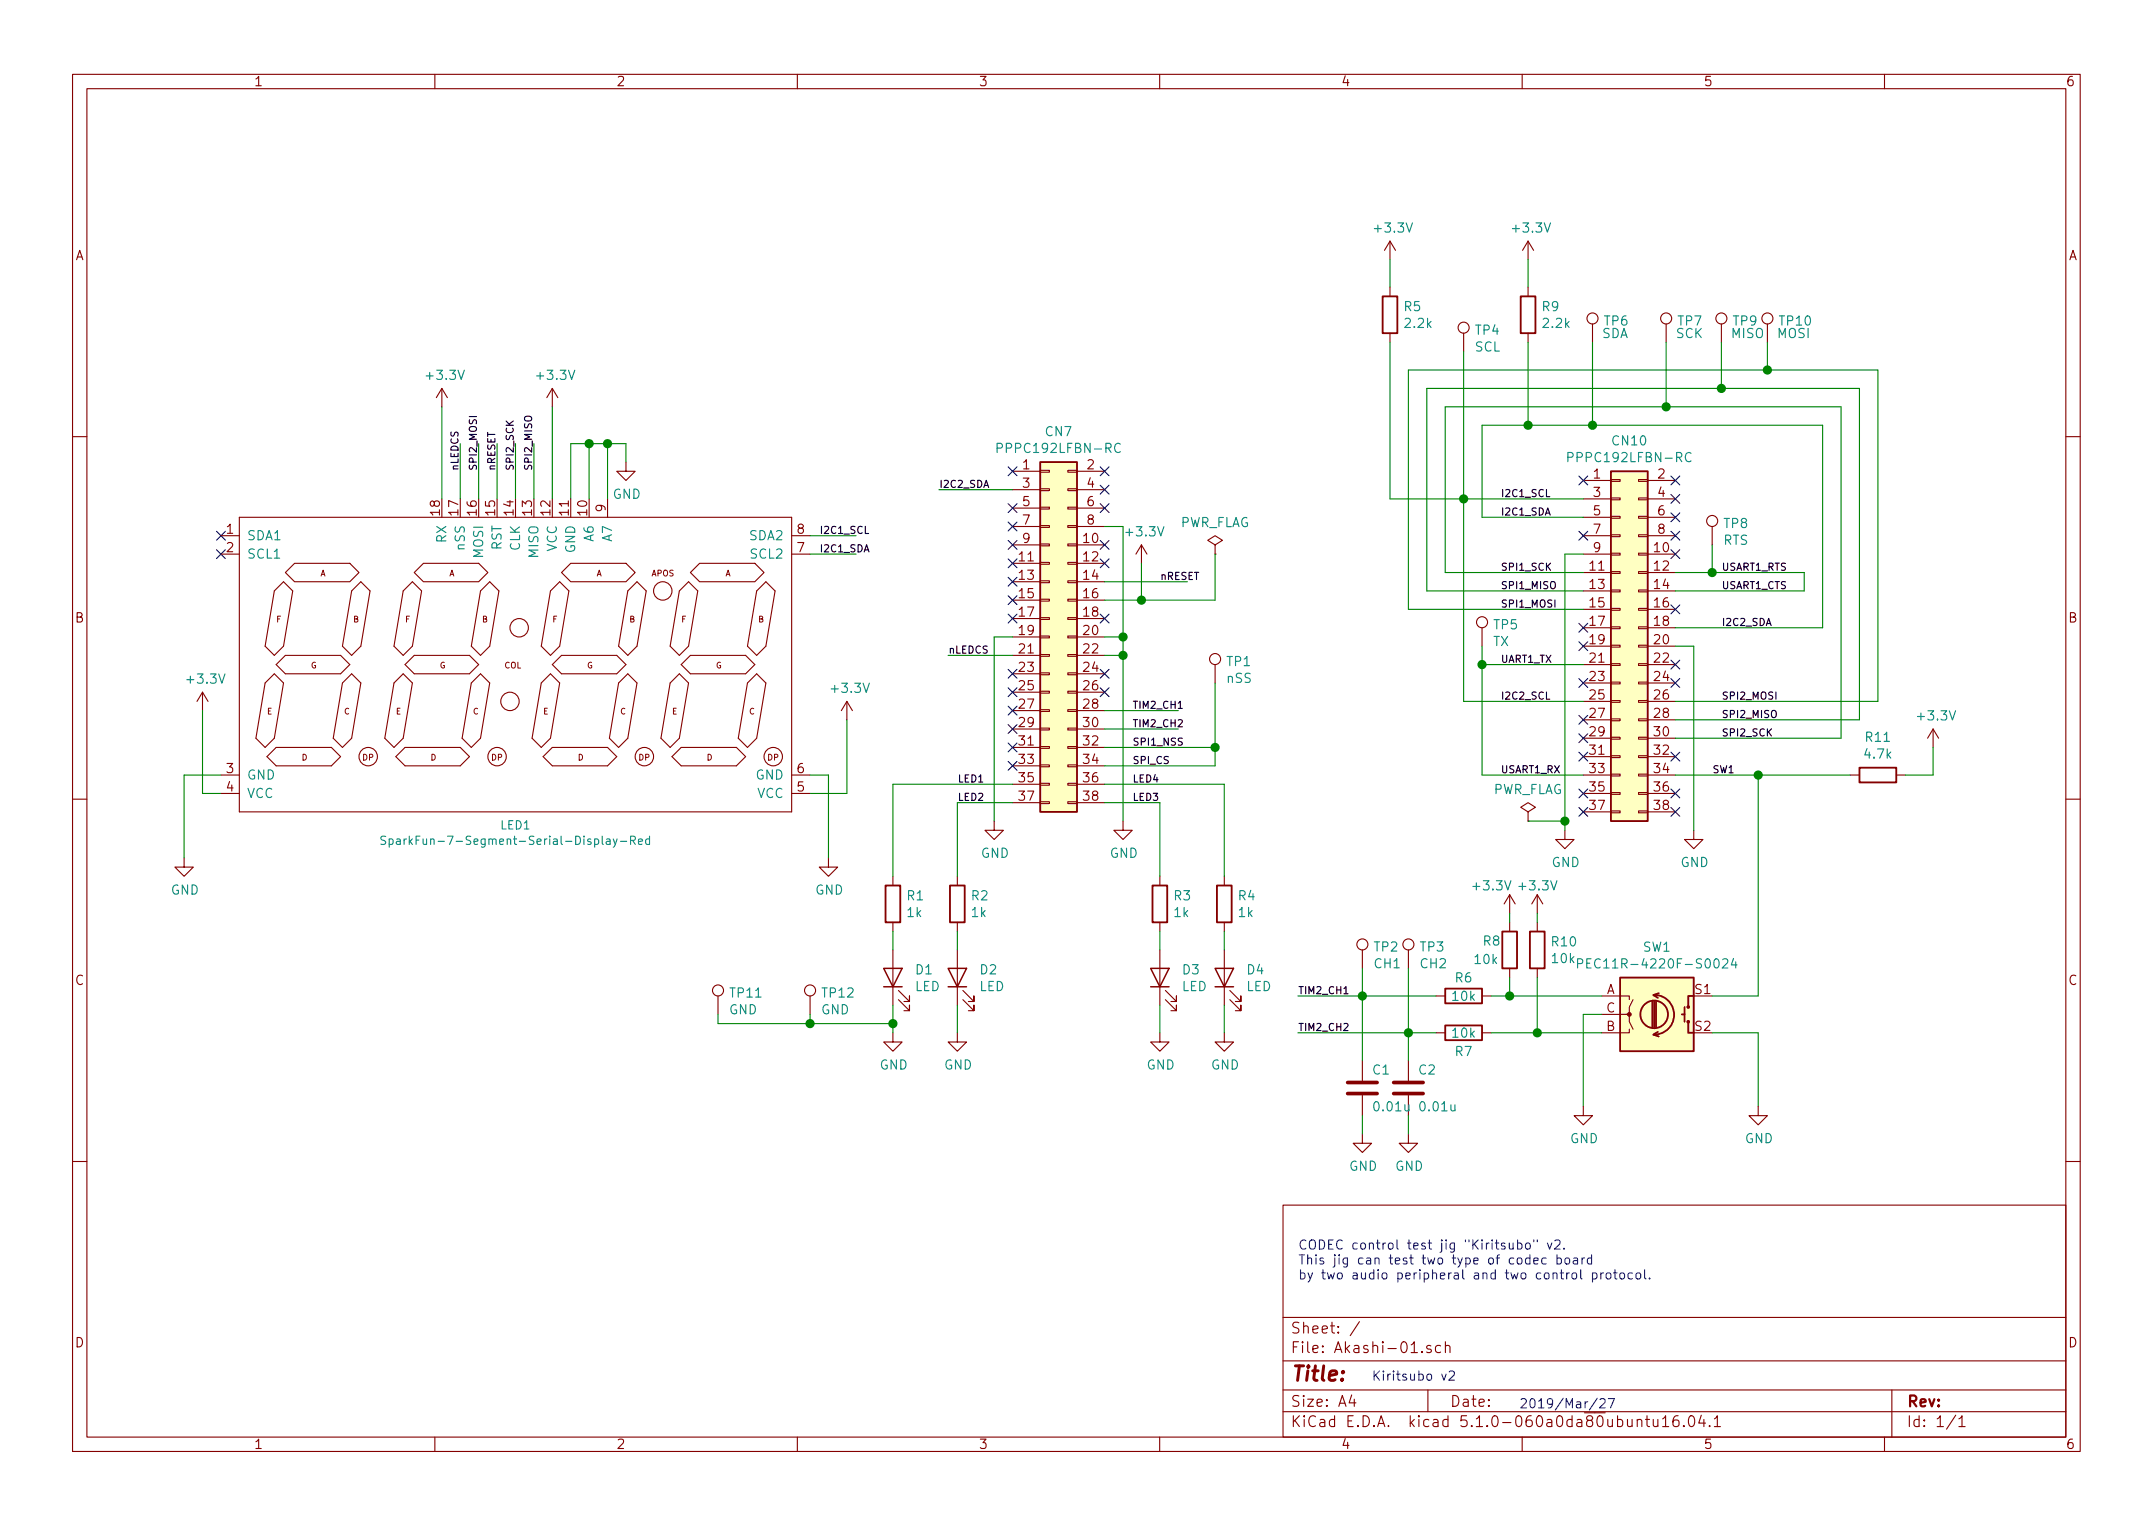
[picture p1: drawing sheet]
EESchema Schematic File Version 4
LIBS:Akashi-01-cache
EELAYER 29 0
EELAYER END
$Descr A4 11693 8268
encoding utf-8
Sheet 1 1
Title ""
Date ""
Rev ""
Comp ""
Comment1 ""
Comment2 ""
Comment3 ""
Comment4 ""
$EndDescr
$Comp
L Connector_Generic:Conn_02x19_Odd_Even CN7
U 1 1
P 5700 3450
F 0 "CN7" H 5750 4567 50  0000 C CNN
F 1 "PPPC192LFBN-RC" H 5750 4476 50  0000 C CNN
F 2 "Connector_PinSocket_2.54mm:PinSocket_2x19_P2.54mm_Vertical" H 5700 3450 50  0001 C CNN
F 3 "https://www.digikey.jp/product-detail/ja/sullins-connector-solutions/PPPC192LFBN-RC/S7122-ND/810258" H 5700 3450 50  0001 C CNN
	1    5700 3450
	1    0    0    -1  
$EndComp
$Comp
L Connector_Generic:Conn_02x19_Odd_Even CN10
U 1 1
P 8800 3500
F 0 "CN10" H 8850 4617 50  0000 C CNN
F 1 "PPPC192LFBN-RC" H 8850 4526 50  0000 C CNN
F 2 "Connector_PinSocket_2.54mm:PinSocket_2x19_P2.54mm_Vertical" H 8800 3500 50  0001 C CNN
F 3 "https://www.digikey.jp/product-detail/ja/sullins-connector-solutions/PPPC192LFBN-RC/S7122-ND/810258" H 8800 3500 50  0001 C CNN
	1    8800 3500
	1    0    0    -1  
$EndComp
$Comp
L power:GND #PWR03
U 1 1
P 5400 4450
F 0 "#PWR03" H 5400 4200 50  0001 C CNN
F 1 "GND" H 5405 4277 50  0000 C CNN
F 2 "" H 5400 4450 50  0001 C CNN
F 3 "" H 5400 4450 50  0001 C CNN
	1    5400 4450
	1    0    0    -1  
$EndComp
$Comp
L power:GND #PWR04
U 1 1
P 6100 4450
F 0 "#PWR04" H 6100 4200 50  0001 C CNN
F 1 "GND" H 6105 4277 50  0000 C CNN
F 2 "" H 6100 4450 50  0001 C CNN
F 3 "" H 6100 4450 50  0001 C CNN
	1    6100 4450
	1    0    0    -1  
$EndComp
$Comp
L power:GND #PWR014
U 1 1
P 8500 4500
F 0 "#PWR014" H 8500 4250 50  0001 C CNN
F 1 "GND" H 8505 4327 50  0000 C CNN
F 2 "" H 8500 4500 50  0001 C CNN
F 3 "" H 8500 4500 50  0001 C CNN
	1    8500 4500
	1    0    0    -1  
$EndComp
$Comp
L power:GND #PWR016
U 1 1
P 9200 4500
F 0 "#PWR016" H 9200 4250 50  0001 C CNN
F 1 "GND" H 9205 4327 50  0000 C CNN
F 2 "" H 9200 4500 50  0001 C CNN
F 3 "" H 9200 4500 50  0001 C CNN
	1    9200 4500
	1    0    0    -1  
$EndComp
Wire Wire Line
	5500 3450 5400 3450
Wire Wire Line
	5400 3450 5400 4450
Wire Wire Line
	6000 3450 6100 3450
Wire Wire Line
	6100 3450 6100 3550
Wire Wire Line
	6000 3550 6100 3550
Connection ~ 6100 3550
Wire Wire Line
	6100 3550 6100 4450
Wire Wire Line
	6000 2850 6100 2850
Wire Wire Line
	6100 2850 6100 3450
Connection ~ 6100 3450
Wire Wire Line
	8600 3000 8500 3000
Wire Wire Line
	8500 3000 8500 4450
Wire Wire Line
	9100 3500 9200 3500
Wire Wire Line
	9200 3500 9200 4500
$Comp
L power:+3.3V #PWR05
U 1 1
P 6200 3050
F 0 "#PWR05" H 6200 2900 50  0001 C CNN
F 1 "+3.3V" H 6215 3223 50  0000 C CNN
F 2 "" H 6200 3050 50  0001 C CNN
F 3 "" H 6200 3050 50  0001 C CNN
	1    6200 3050
	1    0    0    -1  
$EndComp
Wire Wire Line
	6200 3050 6200 3250
Wire Wire Line
	6200 3250 6000 3250
Wire Wire Line
	6000 3850 6400 3850
Wire Wire Line
	6000 3950 6400 3950
Wire Wire Line
	6000 4050 6600 4050
Text Label 6150 3850 0    39   ~ 0
TIM2_CH1
Text Label 6150 3950 0    39   ~ 0
TIM2_CH2
Text Label 6150 4050 0    39   ~ 0
SPI1_NSS
Text Label 8150 2700 0    39   ~ 0
I2C1_SCL
Text Label 8150 2800 0    39   ~ 0
I2C1_SDA
Text Label 8150 3100 0    39   ~ 0
SPI1_SCK
Text Label 8150 3200 0    39   ~ 0
SPI1_MISO
Text Label 8150 3300 0    39   ~ 0
SPI1_MOSI
Text Label 8150 3600 0    39   ~ 0
UART1_TX
Text Label 8150 3800 0    39   ~ 0
I2C2_SCL
Text Label 8150 4200 0    39   ~ 0
USART1_RX
Text Label 9350 3400 0    39   ~ 0
I2C2_SDA
Text Label 9350 3800 0    39   ~ 0
SPI2_MOSI
Text Label 9350 3900 0    39   ~ 0
SPI2_MISO
Text Label 9350 4000 0    39   ~ 0
SPI2_SCK
Wire Wire Line
	8050 4200 8050 3600
Wire Wire Line
	8050 3600 8600 3600
Wire Wire Line
	8050 4200 8600 4200
Text Label 9350 3100 0    39   ~ 0
USART1_RTS
Text Label 9350 3200 0    39   ~ 0
USART1_CTS
Wire Wire Line
	9800 3200 9800 3100
Wire Wire Line
	9100 3100 9300 3100
Wire Wire Line
	9100 3200 9800 3200
Wire Wire Line
	7950 2700 7950 3800
Wire Wire Line
	7950 2700 8600 2700
Wire Wire Line
	7950 3800 8600 3800
Wire Wire Line
	9900 3400 9900 2300
Wire Wire Line
	9900 2300 8650 2300
Wire Wire Line
	8050 2300 8050 2800
Wire Wire Line
	8050 2800 8600 2800
Wire Wire Line
	9100 3400 9900 3400
Wire Wire Line
	7850 3100 7850 2200
Wire Wire Line
	7850 2200 9050 2200
Wire Wire Line
	10000 2200 10000 4000
Wire Wire Line
	7850 3100 8600 3100
Wire Wire Line
	9100 4000 10000 4000
Wire Wire Line
	10100 3900 10100 2100
Wire Wire Line
	10100 2100 9350 2100
Wire Wire Line
	7750 2100 7750 3200
Wire Wire Line
	7750 3200 8600 3200
Wire Wire Line
	9100 3900 10100 3900
Wire Wire Line
	7650 3300 7650 2000
Wire Wire Line
	7650 2000 9600 2000
Wire Wire Line
	10200 2000 10200 3800
Wire Wire Line
	7650 3300 8600 3300
Wire Wire Line
	9100 3800 10200 3800
Wire Wire Line
	6000 4150 6600 4150
Wire Wire Line
	6600 4150 6600 4050
Text Label 6150 4150 0    39   ~ 0
SPI_CS
$Comp
L Device:R R9
U 1 1
P 8300 1700
F 0 "R9" H 8370 1746 50  0000 L CNN
F 1 "2.2k" H 8370 1655 50  0000 L CNN
F 2 "Resistor_THT:R_Axial_DIN0207_L6.3mm_D2.5mm_P10.16mm_Horizontal" V 8230 1700 50  0001 C CNN
F 3 "~" H 8300 1700 50  0001 C CNN
	1    8300 1700
	1    0    0    -1  
$EndComp
$Comp
L Device:R R5
U 1 1
P 7550 1700
F 0 "R5" H 7620 1746 50  0000 L CNN
F 1 "2.2k" H 7620 1655 50  0000 L CNN
F 2 "Resistor_THT:R_Axial_DIN0207_L6.3mm_D2.5mm_P10.16mm_Horizontal" V 7480 1700 50  0001 C CNN
F 3 "~" H 7550 1700 50  0001 C CNN
	1    7550 1700
	1    0    0    -1  
$EndComp
Wire Wire Line
	8300 1850 8300 2300
Connection ~ 8300 2300
Wire Wire Line
	8300 2300 8050 2300
Wire Wire Line
	7550 1850 7550 2700
Wire Wire Line
	7550 2700 7950 2700
Connection ~ 7950 2700
$Comp
L power:+3.3V #PWR09
U 1 1
P 7550 1400
F 0 "#PWR09" H 7550 1250 50  0001 C CNN
F 1 "+3.3V" H 7565 1573 50  0000 C CNN
F 2 "" H 7550 1400 50  0001 C CNN
F 3 "" H 7550 1400 50  0001 C CNN
	1    7550 1400
	1    0    0    -1  
$EndComp
$Comp
L power:+3.3V #PWR012
U 1 1
P 8300 1400
F 0 "#PWR012" H 8300 1250 50  0001 C CNN
F 1 "+3.3V" H 8315 1573 50  0000 C CNN
F 2 "" H 8300 1400 50  0001 C CNN
F 3 "" H 8300 1400 50  0001 C CNN
	1    8300 1400
	1    0    0    -1  
$EndComp
Wire Wire Line
	8300 1400 8300 1550
Wire Wire Line
	7550 1400 7550 1550
Wire Wire Line
	5500 2650 5100 2650
Text Label 5100 2650 0    39   ~ 0
I2C2_SDA
$Comp
L Device:R R1
U 1 1
P 4850 4900
F 0 "R1" H 4920 4946 50  0000 L CNN
F 1 "1k" H 4920 4855 50  0000 L CNN
F 2 "Resistor_THT:R_Axial_DIN0207_L6.3mm_D2.5mm_P10.16mm_Horizontal" V 4780 4900 50  0001 C CNN
F 3 "~" H 4850 4900 50  0001 C CNN
	1    4850 4900
	1    0    0    -1  
$EndComp
$Comp
L Device:R R2
U 1 1
P 5200 4900
F 0 "R2" H 5270 4946 50  0000 L CNN
F 1 "1k" H 5270 4855 50  0000 L CNN
F 2 "Resistor_THT:R_Axial_DIN0207_L6.3mm_D2.5mm_P10.16mm_Horizontal" V 5130 4900 50  0001 C CNN
F 3 "~" H 5200 4900 50  0001 C CNN
	1    5200 4900
	1    0    0    -1  
$EndComp
$Comp
L Device:R R3
U 1 1
P 6300 4900
F 0 "R3" H 6370 4946 50  0000 L CNN
F 1 "1k" H 6370 4855 50  0000 L CNN
F 2 "Resistor_THT:R_Axial_DIN0207_L6.3mm_D2.5mm_P10.16mm_Horizontal" V 6230 4900 50  0001 C CNN
F 3 "~" H 6300 4900 50  0001 C CNN
	1    6300 4900
	1    0    0    -1  
$EndComp
$Comp
L Device:R R4
U 1 1
P 6650 4900
F 0 "R4" H 6720 4946 50  0000 L CNN
F 1 "1k" H 6720 4855 50  0000 L CNN
F 2 "Resistor_THT:R_Axial_DIN0207_L6.3mm_D2.5mm_P10.16mm_Horizontal" V 6580 4900 50  0001 C CNN
F 3 "~" H 6650 4900 50  0001 C CNN
	1    6650 4900
	1    0    0    -1  
$EndComp
$Comp
L Device:LED D1
U 1 1
P 4850 5300
F 0 "D1" V 4889 5183 50  0000 R CNN
F 1 "LED" V 4798 5183 50  0000 R CNN
F 2 "LED_THT:LED_D3.0mm_Clear" H 4850 5300 50  0001 C CNN
F 3 "~" H 4850 5300 50  0001 C CNN
	1    4850 5300
	0    -1   -1   0   
$EndComp
$Comp
L Device:LED D2
U 1 1
P 5200 5300
F 0 "D2" V 5239 5183 50  0000 R CNN
F 1 "LED" V 5148 5183 50  0000 R CNN
F 2 "LED_THT:LED_D3.0mm_Clear" H 5200 5300 50  0001 C CNN
F 3 "~" H 5200 5300 50  0001 C CNN
	1    5200 5300
	0    -1   -1   0   
$EndComp
$Comp
L Device:LED D3
U 1 1
P 6300 5300
F 0 "D3" V 6339 5183 50  0000 R CNN
F 1 "LED" V 6248 5183 50  0000 R CNN
F 2 "LED_THT:LED_D3.0mm_Clear" H 6300 5300 50  0001 C CNN
F 3 "~" H 6300 5300 50  0001 C CNN
	1    6300 5300
	0    -1   -1   0   
$EndComp
$Comp
L Device:LED D4
U 1 1
P 6650 5300
F 0 "D4" V 6689 5183 50  0000 R CNN
F 1 "LED" V 6598 5183 50  0000 R CNN
F 2 "LED_THT:LED_D3.0mm_Clear" H 6650 5300 50  0001 C CNN
F 3 "~" H 6650 5300 50  0001 C CNN
	1    6650 5300
	0    -1   -1   0   
$EndComp
$Comp
L Device:R R11
U 1 1
P 10200 4200
F 0 "R11" V 9993 4200 50  0000 C CNN
F 1 "4.7k" V 10084 4200 50  0000 C CNN
F 2 "Resistor_THT:R_Axial_DIN0207_L6.3mm_D2.5mm_P10.16mm_Horizontal" V 10130 4200 50  0001 C CNN
F 3 "~" H 10200 4200 50  0001 C CNN
	1    10200 4200
	0    1    1    0   
$EndComp
$Comp
L power:+3.3V #PWR018
U 1 1
P 10500 4050
F 0 "#PWR018" H 10500 3900 50  0001 C CNN
F 1 "+3.3V" H 10515 4223 50  0000 C CNN
F 2 "" H 10500 4050 50  0001 C CNN
F 3 "" H 10500 4050 50  0001 C CNN
	1    10500 4050
	1    0    0    -1  
$EndComp
Wire Wire Line
	10500 4050 10500 4200
Wire Wire Line
	10500 4200 10350 4200
Wire Wire Line
	10050 4200 9550 4200
Connection ~ 9550 4200
Wire Wire Line
	9550 4200 9100 4200
Text Label 9300 4200 0    39   ~ 0
SW1
$Comp
L power:GND #PWR07
U 1 1
P 6650 5600
F 0 "#PWR07" H 6650 5350 50  0001 C CNN
F 1 "GND" H 6655 5427 50  0000 C CNN
F 2 "" H 6650 5600 50  0001 C CNN
F 3 "" H 6650 5600 50  0001 C CNN
	1    6650 5600
	1    0    0    -1  
$EndComp
$Comp
L power:GND #PWR06
U 1 1
P 6300 5600
F 0 "#PWR06" H 6300 5350 50  0001 C CNN
F 1 "GND" H 6305 5427 50  0000 C CNN
F 2 "" H 6300 5600 50  0001 C CNN
F 3 "" H 6300 5600 50  0001 C CNN
	1    6300 5600
	1    0    0    -1  
$EndComp
$Comp
L power:GND #PWR02
U 1 1
P 5200 5600
F 0 "#PWR02" H 5200 5350 50  0001 C CNN
F 1 "GND" H 5205 5427 50  0000 C CNN
F 2 "" H 5200 5600 50  0001 C CNN
F 3 "" H 5200 5600 50  0001 C CNN
	1    5200 5600
	1    0    0    -1  
$EndComp
$Comp
L power:GND #PWR01
U 1 1
P 4850 5600
F 0 "#PWR01" H 4850 5350 50  0001 C CNN
F 1 "GND" H 4855 5427 50  0000 C CNN
F 2 "" H 4850 5600 50  0001 C CNN
F 3 "" H 4850 5600 50  0001 C CNN
	1    4850 5600
	1    0    0    -1  
$EndComp
Wire Wire Line
	6000 4350 6300 4350
Wire Wire Line
	6300 4350 6300 4750
Wire Wire Line
	6000 4250 6650 4250
Wire Wire Line
	6650 4250 6650 4750
Wire Wire Line
	5500 4350 5200 4350
Wire Wire Line
	5200 4350 5200 4750
Wire Wire Line
	5500 4250 4850 4250
Wire Wire Line
	4850 4250 4850 4750
Wire Wire Line
	4850 5050 4850 5150
Wire Wire Line
	5200 5050 5200 5150
Wire Wire Line
	6300 5050 6300 5150
Wire Wire Line
	6650 5050 6650 5150
Wire Wire Line
	6650 5450 6650 5600
Wire Wire Line
	6300 5450 6300 5600
Wire Wire Line
	5200 5450 5200 5600
Wire Wire Line
	4850 5450 4850 5550
Text Label 5200 4250 0    39   ~ 0
LED1
Text Label 5200 4350 0    39   ~ 0
LED2
Text Label 6150 4350 0    39   ~ 0
LED3
Text Label 6150 4250 0    39   ~ 0
LED4
$Comp
L Device:Rotary_Encoder_Switch SW1
U 1 1
P 9000 5500
F 0 "SW1" H 9000 5867 50  0000 C CNN
F 1 "PEC11R-4220F-S0024" H 9000 5776 50  0000 C CNN
F 2 "Rotary_Encoder:RotaryEncoder_Alps_EC12E-Switch_Vertical_H20mm_CircularMountingHoles" H 8850 5660 50  0001 C CNN
F 3 "https://www.digikey.jp/products/ja?keywords=PEC11R-4220F-s0024" H 9000 5760 50  0001 C CNN
	1    9000 5500
	1    0    0    -1  
$EndComp
Wire Wire Line
	8700 5500 8600 5500
Wire Wire Line
	8600 5500 8600 6000
Wire Wire Line
	9300 5600 9550 5600
Wire Wire Line
	9550 5600 9550 6000
$Comp
L power:GND #PWR015
U 1 1
P 8600 6000
F 0 "#PWR015" H 8600 5750 50  0001 C CNN
F 1 "GND" H 8605 5827 50  0000 C CNN
F 2 "" H 8600 6000 50  0001 C CNN
F 3 "" H 8600 6000 50  0001 C CNN
	1    8600 6000
	1    0    0    -1  
$EndComp
$Comp
L power:GND #PWR017
U 1 1
P 9550 6000
F 0 "#PWR017" H 9550 5750 50  0001 C CNN
F 1 "GND" H 9555 5827 50  0000 C CNN
F 2 "" H 9550 6000 50  0001 C CNN
F 3 "" H 9550 6000 50  0001 C CNN
	1    9550 6000
	1    0    0    -1  
$EndComp
Wire Wire Line
	9550 5400 9300 5400
Wire Wire Line
	9550 4200 9550 5400
$Comp
L Device:R R10
U 1 1
P 8350 5150
F 0 "R10" H 8420 5196 50  0000 L CNN
F 1 "10k" H 8420 5105 50  0000 L CNN
F 2 "Resistor_THT:R_Axial_DIN0207_L6.3mm_D2.5mm_P10.16mm_Horizontal" V 8280 5150 50  0001 C CNN
F 3 "~" H 8350 5150 50  0001 C CNN
	1    8350 5150
	1    0    0    -1  
$EndComp
$Comp
L Device:R R8
U 1 1
P 8200 5150
F 0 "R8" H 8050 5200 50  0000 L CNN
F 1 "10k" H 8000 5100 50  0000 L CNN
F 2 "Resistor_THT:R_Axial_DIN0207_L6.3mm_D2.5mm_P10.16mm_Horizontal" V 8130 5150 50  0001 C CNN
F 3 "~" H 8200 5150 50  0001 C CNN
	1    8200 5150
	1    0    0    -1  
$EndComp
$Comp
L Device:R R6
U 1 1
P 7950 5400
F 0 "R6" V 7850 5400 50  0000 C CNN
F 1 "10k" V 7950 5400 50  0000 C CNN
F 2 "Resistor_THT:R_Axial_DIN0207_L6.3mm_D2.5mm_P10.16mm_Horizontal" V 7880 5400 50  0001 C CNN
F 3 "~" H 7950 5400 50  0001 C CNN
	1    7950 5400
	0    1    1    0   
$EndComp
$Comp
L Device:R R7
U 1 1
P 7950 5600
F 0 "R7" V 8050 5600 50  0000 C CNN
F 1 "10k" V 7950 5600 50  0000 C CNN
F 2 "Resistor_THT:R_Axial_DIN0207_L6.3mm_D2.5mm_P10.16mm_Horizontal" V 7880 5600 50  0001 C CNN
F 3 "~" H 7950 5600 50  0001 C CNN
	1    7950 5600
	0    1    1    0   
$EndComp
Wire Wire Line
	8700 5400 8200 5400
Wire Wire Line
	8700 5600 8350 5600
Wire Wire Line
	8200 5300 8200 5400
Connection ~ 8200 5400
Wire Wire Line
	8200 5400 8100 5400
Wire Wire Line
	8350 5300 8350 5600
Connection ~ 8350 5600
Wire Wire Line
	8350 5600 8100 5600
Wire Wire Line
	7800 5600 7650 5600
$Comp
L Device:C C2
U 1 1
P 7650 5900
F 0 "C2" H 7700 6000 50  0000 L CNN
F 1 "0.01u" H 7700 5800 50  0000 L CNN
F 2 "Capacitor_THT:C_Disc_D3.8mm_W2.6mm_P2.50mm" H 7688 5750 50  0001 C CNN
F 3 "~" H 7650 5900 50  0001 C CNN
	1    7650 5900
	1    0    0    -1  
$EndComp
$Comp
L Device:C C1
U 1 1
P 7400 5900
F 0 "C1" H 7450 6000 50  0000 L CNN
F 1 "0.01u" H 7450 5800 50  0000 L CNN
F 2 "Capacitor_THT:C_Disc_D3.8mm_W2.6mm_P2.50mm" H 7438 5750 50  0001 C CNN
F 3 "~" H 7400 5900 50  0001 C CNN
	1    7400 5900
	1    0    0    -1  
$EndComp
Wire Wire Line
	7650 5750 7650 5600
Connection ~ 7650 5600
Wire Wire Line
	7650 5600 7050 5600
Wire Wire Line
	7400 5750 7400 5400
Connection ~ 7400 5400
$Comp
L power:GND #PWR08
U 1 1
P 7400 6150
F 0 "#PWR08" H 7400 5900 50  0001 C CNN
F 1 "GND" H 7405 5977 50  0000 C CNN
F 2 "" H 7400 6150 50  0001 C CNN
F 3 "" H 7400 6150 50  0001 C CNN
	1    7400 6150
	1    0    0    -1  
$EndComp
$Comp
L power:GND #PWR010
U 1 1
P 7650 6150
F 0 "#PWR010" H 7650 5900 50  0001 C CNN
F 1 "GND" H 7655 5977 50  0000 C CNN
F 2 "" H 7650 6150 50  0001 C CNN
F 3 "" H 7650 6150 50  0001 C CNN
	1    7650 6150
	1    0    0    -1  
$EndComp
$Comp
L power:+3.3V #PWR011
U 1 1
P 8200 4950
F 0 "#PWR011" H 8200 4800 50  0001 C CNN
F 1 "+3.3V" H 8100 5100 50  0000 C CNN
F 2 "" H 8200 4950 50  0001 C CNN
F 3 "" H 8200 4950 50  0001 C CNN
	1    8200 4950
	1    0    0    -1  
$EndComp
$Comp
L power:+3.3V #PWR013
U 1 1
P 8350 4950
F 0 "#PWR013" H 8350 4800 50  0001 C CNN
F 1 "+3.3V" H 8350 5100 50  0000 C CNN
F 2 "" H 8350 4950 50  0001 C CNN
F 3 "" H 8350 4950 50  0001 C CNN
	1    8350 4950
	1    0    0    -1  
$EndComp
Wire Wire Line
	8200 4950 8200 5000
Wire Wire Line
	8350 4950 8350 5000
Wire Wire Line
	7650 6050 7650 6150
Wire Wire Line
	7400 6050 7400 6150
NoConn ~ 6000 2550
NoConn ~ 6000 2650
NoConn ~ 6000 2750
NoConn ~ 6000 2950
NoConn ~ 6000 3050
NoConn ~ 6000 3350
NoConn ~ 6000 3650
NoConn ~ 6000 3750
NoConn ~ 5500 3650
NoConn ~ 5500 3750
NoConn ~ 5500 3850
NoConn ~ 5500 3950
NoConn ~ 5500 4050
NoConn ~ 5500 4150
NoConn ~ 5500 3350
NoConn ~ 5500 3250
NoConn ~ 5500 3150
NoConn ~ 5500 3050
NoConn ~ 5500 2950
NoConn ~ 5500 2850
NoConn ~ 5500 2750
NoConn ~ 5500 2550
NoConn ~ 8600 2600
NoConn ~ 8600 2900
NoConn ~ 9100 2600
NoConn ~ 9100 2700
NoConn ~ 9100 2800
NoConn ~ 9100 2900
NoConn ~ 9100 3000
NoConn ~ 9100 3300
NoConn ~ 8600 3400
NoConn ~ 8600 3500
NoConn ~ 8600 3700
NoConn ~ 9100 3700
NoConn ~ 9100 3600
NoConn ~ 9100 4100
NoConn ~ 9100 4300
NoConn ~ 9100 4400
NoConn ~ 8600 4400
NoConn ~ 8600 4300
NoConn ~ 8600 4100
NoConn ~ 8600 4000
NoConn ~ 8600 3900
$Comp
L power:PWR_FLAG #FLG0101
U 1 1
P 6600 3000
F 0 "#FLG0101" H 6600 3075 50  0001 C CNN
F 1 "PWR_FLAG" H 6600 3173 50  0000 C CNN
F 2 "" H 6600 3000 50  0001 C CNN
F 3 "~" H 6600 3000 50  0001 C CNN
	1    6600 3000
	1    0    0    -1  
$EndComp
$Comp
L power:PWR_FLAG #FLG0102
U 1 1
P 8300 4450
F 0 "#FLG0102" H 8300 4525 50  0001 C CNN
F 1 "PWR_FLAG" H 8300 4623 50  0000 C CNN
F 2 "" H 8300 4450 50  0001 C CNN
F 3 "~" H 8300 4450 50  0001 C CNN
	1    8300 4450
	1    0    0    -1  
$EndComp
Wire Wire Line
	8300 4450 8500 4450
Connection ~ 8500 4450
Wire Wire Line
	8500 4450 8500 4500
Wire Wire Line
	6600 3000 6600 3250
Wire Wire Line
	6600 3250 6200 3250
Connection ~ 6200 3250
Wire Wire Line
	4400 2900 4650 2900
Wire Wire Line
	4400 3000 4650 3000
Wire Wire Line
	2900 2700 2900 2400
Wire Wire Line
	2800 2700 2800 2400
Wire Wire Line
	2700 2700 2700 2400
Wire Wire Line
	2600 2700 2600 2400
Wire Wire Line
	2500 2700 2500 2400
$Comp
L power:GND #PWR021
U 1 1
P 4500 4650
F 0 "#PWR021" H 4500 4400 50  0001 C CNN
F 1 "GND" H 4505 4477 50  0000 C CNN
F 2 "" H 4500 4650 50  0001 C CNN
F 3 "" H 4500 4650 50  0001 C CNN
	1    4500 4650
	1    0    0    -1  
$EndComp
$Comp
L power:+3.3V #PWR022
U 1 1
P 4600 3900
F 0 "#PWR022" H 4600 3750 50  0001 C CNN
F 1 "+3.3V" H 4615 4073 50  0000 C CNN
F 2 "" H 4600 3900 50  0001 C CNN
F 3 "" H 4600 3900 50  0001 C CNN
	1    4600 3900
	1    0    0    -1  
$EndComp
Wire Wire Line
	4400 4200 4500 4200
Wire Wire Line
	4500 4200 4500 4650
Wire Wire Line
	4400 4300 4600 4300
Wire Wire Line
	4600 4300 4600 3900
Text Label 4450 2900 0    39   ~ 0
I2C1_SCL
Text Label 4450 3000 0    39   ~ 0
I2C1_SDA
Text Label 2900 2550 1    39   ~ 0
SPI2_MISO
Text Label 2800 2550 1    39   ~ 0
SPI2_SCK
Wire Wire Line
	6000 3150 6450 3150
Text Label 6300 3150 0    39   ~ 0
nRESET
Text Label 2700 2550 1    39   ~ 0
nRESET
Text Label 2600 2550 1    39   ~ 0
SPI2_MOSI
Text Label 2500 2550 1    39   ~ 0
nLEDCS
$Comp
L power:+3.3V #PWR019
U 1 1
P 2400 2200
F 0 "#PWR019" H 2400 2050 50  0001 C CNN
F 1 "+3.3V" H 2415 2373 50  0000 C CNN
F 2 "" H 2400 2200 50  0001 C CNN
F 3 "" H 2400 2200 50  0001 C CNN
	1    2400 2200
	1    0    0    -1  
$EndComp
Wire Wire Line
	2400 2200 2400 2700
Wire Wire Line
	3200 2700 3200 2400
Wire Wire Line
	3200 2400 3300 2400
Wire Wire Line
	3300 2400 3300 2700
Connection ~ 3300 2400
Wire Wire Line
	3300 2400 3400 2400
$Comp
L power:GND #PWR020
U 1 1
P 3400 2500
F 0 "#PWR020" H 3400 2250 50  0001 C CNN
F 1 "GND" H 3405 2327 50  0000 C CNN
F 2 "" H 3400 2500 50  0001 C CNN
F 3 "" H 3400 2500 50  0001 C CNN
	1    3400 2500
	1    0    0    -1  
$EndComp
Wire Wire Line
	3400 2400 3400 2500
Wire Wire Line
	5500 3550 5150 3550
Text Label 5150 3550 0    39   ~ 0
nLEDCS
NoConn ~ 1200 2900
NoConn ~ 1200 3000
Wire Wire Line
	3100 2700 3100 2400
Wire Wire Line
	3100 2400 3200 2400
Connection ~ 3200 2400
$Comp
L power:+3.3V #PWR0101
U 1 1
P 3000 2200
F 0 "#PWR0101" H 3000 2050 50  0001 C CNN
F 1 "+3.3V" H 3015 2373 50  0000 C CNN
F 2 "" H 3000 2200 50  0001 C CNN
F 3 "" H 3000 2200 50  0001 C CNN
	1    3000 2200
	1    0    0    -1  
$EndComp
Wire Wire Line
	3000 2200 3000 2700
$Comp
L power:+3.3V #PWR0102
U 1 1
P 1100 3850
F 0 "#PWR0102" H 1100 3700 50  0001 C CNN
F 1 "+3.3V" H 1115 4023 50  0000 C CNN
F 2 "" H 1100 3850 50  0001 C CNN
F 3 "" H 1100 3850 50  0001 C CNN
	1    1100 3850
	1    0    0    -1  
$EndComp
$Comp
L power:GND #PWR0103
U 1 1
P 1000 4650
F 0 "#PWR0103" H 1000 4400 50  0001 C CNN
F 1 "GND" H 1005 4477 50  0000 C CNN
F 2 "" H 1000 4650 50  0001 C CNN
F 3 "" H 1000 4650 50  0001 C CNN
	1    1000 4650
	1    0    0    -1  
$EndComp
Wire Wire Line
	1200 4300 1100 4300
Wire Wire Line
	1100 4300 1100 3850
Wire Wire Line
	1200 4200 1000 4200
Wire Wire Line
	1000 4200 1000 4650
$Comp
L Connector:TestPoint TP7
U 1 1
P 9050 1850
F 0 "TP7" H 9108 1968 50  0000 L CNN
F 1 "SCK" H 9100 1900 50  0000 L CNN
F 2 "TestPoint:TestPoint_THTPad_D1.5mm_Drill0.7mm" H 9250 1850 50  0001 C CNN
F 3 "~" H 9250 1850 50  0001 C CNN
	1    9050 1850
	1    0    0    -1  
$EndComp
$Comp
L Connector:TestPoint TP9
U 1 1
P 9350 1850
F 0 "TP9" H 9408 1968 50  0000 L CNN
F 1 "MISO" H 9400 1900 50  0000 L CNN
F 2 "TestPoint:TestPoint_THTPad_D1.5mm_Drill0.7mm" H 9550 1850 50  0001 C CNN
F 3 "~" H 9550 1850 50  0001 C CNN
	1    9350 1850
	1    0    0    -1  
$EndComp
$Comp
L Connector:TestPoint TP10
U 1 1
P 9600 1850
F 0 "TP10" H 9658 1968 50  0000 L CNN
F 1 "MOSI" H 9650 1900 50  0000 L CNN
F 2 "TestPoint:TestPoint_THTPad_D1.5mm_Drill0.7mm" H 9800 1850 50  0001 C CNN
F 3 "~" H 9800 1850 50  0001 C CNN
	1    9600 1850
	1    0    0    -1  
$EndComp
Wire Wire Line
	9050 1850 9050 2200
Connection ~ 9050 2200
Wire Wire Line
	9050 2200 10000 2200
Wire Wire Line
	9350 1850 9350 2100
Connection ~ 9350 2100
Wire Wire Line
	9350 2100 7750 2100
Wire Wire Line
	9600 1850 9600 2000
Connection ~ 9600 2000
Wire Wire Line
	9600 2000 10200 2000
$Comp
L Connector:TestPoint TP1
U 1 1
P 6600 3700
F 0 "TP1" H 6658 3818 50  0000 L CNN
F 1 "nSS" H 6658 3727 50  0000 L CNN
F 2 "TestPoint:TestPoint_THTPad_D1.5mm_Drill0.7mm" H 6800 3700 50  0001 C CNN
F 3 "~" H 6800 3700 50  0001 C CNN
	1    6600 3700
	1    0    0    -1  
$EndComp
$Comp
L Connector:TestPoint TP4
U 1 1
P 7950 1900
F 0 "TP4" H 8008 2018 50  0000 L CNN
F 1 "SCL" H 8008 1927 50  0000 L CNN
F 2 "TestPoint:TestPoint_THTPad_D1.5mm_Drill0.7mm" H 8150 1900 50  0001 C CNN
F 3 "~" H 8150 1900 50  0001 C CNN
	1    7950 1900
	1    0    0    -1  
$EndComp
$Comp
L Connector:TestPoint TP6
U 1 1
P 8650 1850
F 0 "TP6" H 8708 1968 50  0000 L CNN
F 1 "SDA" H 8700 1900 50  0000 L CNN
F 2 "TestPoint:TestPoint_THTPad_D1.5mm_Drill0.7mm" H 8850 1850 50  0001 C CNN
F 3 "~" H 8850 1850 50  0001 C CNN
	1    8650 1850
	1    0    0    -1  
$EndComp
$Comp
L Connector:TestPoint TP8
U 1 1
P 9300 2950
F 0 "TP8" H 9358 3068 50  0000 L CNN
F 1 "RTS" H 9358 2977 50  0000 L CNN
F 2 "TestPoint:TestPoint_THTPad_D1.5mm_Drill0.7mm" H 9500 2950 50  0001 C CNN
F 3 "~" H 9500 2950 50  0001 C CNN
	1    9300 2950
	1    0    0    -1  
$EndComp
$Comp
L Connector:TestPoint TP5
U 1 1
P 8050 3500
F 0 "TP5" H 8108 3618 50  0000 L CNN
F 1 "TX" H 8108 3527 50  0000 L CNN
F 2 "TestPoint:TestPoint_THTPad_D1.5mm_Drill0.7mm" H 8250 3500 50  0001 C CNN
F 3 "~" H 8250 3500 50  0001 C CNN
	1    8050 3500
	1    0    0    -1  
$EndComp
$Comp
L Connector:TestPoint TP2
U 1 1
P 7400 5250
F 0 "TP2" H 7458 5368 50  0000 L CNN
F 1 "CH1" H 7458 5277 50  0000 L CNN
F 2 "TestPoint:TestPoint_THTPad_D1.5mm_Drill0.7mm" H 7600 5250 50  0001 C CNN
F 3 "~" H 7600 5250 50  0001 C CNN
	1    7400 5250
	1    0    0    -1  
$EndComp
$Comp
L Connector:TestPoint TP3
U 1 1
P 7650 5250
F 0 "TP3" H 7708 5368 50  0000 L CNN
F 1 "CH2" H 7708 5277 50  0000 L CNN
F 2 "TestPoint:TestPoint_THTPad_D1.5mm_Drill0.7mm" H 7850 5250 50  0001 C CNN
F 3 "~" H 7850 5250 50  0001 C CNN
	1    7650 5250
	1    0    0    -1  
$EndComp
Wire Wire Line
	6600 3700 6600 4050
Connection ~ 6600 4050
Wire Wire Line
	7650 5250 7650 5600
Wire Wire Line
	7400 5250 7400 5400
Wire Wire Line
	8050 3500 8050 3600
Connection ~ 8050 3600
Wire Wire Line
	7950 1900 7950 2700
Wire Wire Line
	8650 1850 8650 2300
Connection ~ 8650 2300
Wire Wire Line
	8650 2300 8300 2300
Wire Wire Line
	9300 2950 9300 3100
Connection ~ 9300 3100
Wire Wire Line
	9300 3100 9800 3100
Wire Wire Line
	7050 5400 7400 5400
Wire Wire Line
	7400 5400 7800 5400
Text Label 7050 5600 0    39   ~ 0
TIM2_CH2
Text Label 7050 5400 0    39   ~ 0
TIM2_CH1
$Comp
L Connector:TestPoint TP11
U 1 1
P 3900 5500
F 0 "TP11" H 3958 5618 50  0000 L CNN
F 1 "GND" H 3958 5527 50  0000 L CNN
F 2 "TestPoint:TestPoint_THTPad_D1.5mm_Drill0.7mm" H 4100 5500 50  0001 C CNN
F 3 "~" H 4100 5500 50  0001 C CNN
	1    3900 5500
	1    0    0    -1  
$EndComp
$Comp
L Connector:TestPoint TP12
U 1 1
P 4400 5500
F 0 "TP12" H 4458 5618 50  0000 L CNN
F 1 "GND" H 4458 5527 50  0000 L CNN
F 2 "TestPoint:TestPoint_THTPad_D1.5mm_Drill0.7mm" H 4600 5500 50  0001 C CNN
F 3 "~" H 4600 5500 50  0001 C CNN
	1    4400 5500
	1    0    0    -1  
$EndComp
Wire Wire Line
	4400 5500 4400 5550
Wire Wire Line
	4400 5550 4850 5550
Connection ~ 4850 5550
Wire Wire Line
	4850 5550 4850 5600
Wire Wire Line
	4400 5550 3900 5550
Wire Wire Line
	3900 5550 3900 5500
Connection ~ 4400 5550
$Comp
L Display_Modules:SparkFun-7-Segment-Serial-Display-Red LED1
U 1 1
P 2800 3700
F 0 "LED1" H 2800 2930 45  0000 C CNN
F 1 "SparkFun-7-Segment-Serial-Display-Red" H 2800 2846 45  0000 C CNN
F 2 "Display_Modules:SparkFun-7-Segment-Serial-Display" H 2800 2800 20  0001 C CNN
F 3 "https://www.sparkfun.com/products/11441" H 2800 3900 50  0001 C CNN
F 4 " COM-11441" H 2800 2850 60  0001 C CNN "Field4"
	1    2800 3700
	1    0    0    -1  
$EndComp
Text Notes 7450 7500 0    50   ~ 0
Kiritsubo v2
Text Notes 8250 7650 0    50   ~ 0
2019/Mar/27
Text Notes 7050 6950 0    50   ~ 0
CODEC control test jig "Kiritsubo" v2. \nThis jig can test two type of codec board \nby two audio peripheral and two control protocol. 
$EndSCHEMATC
